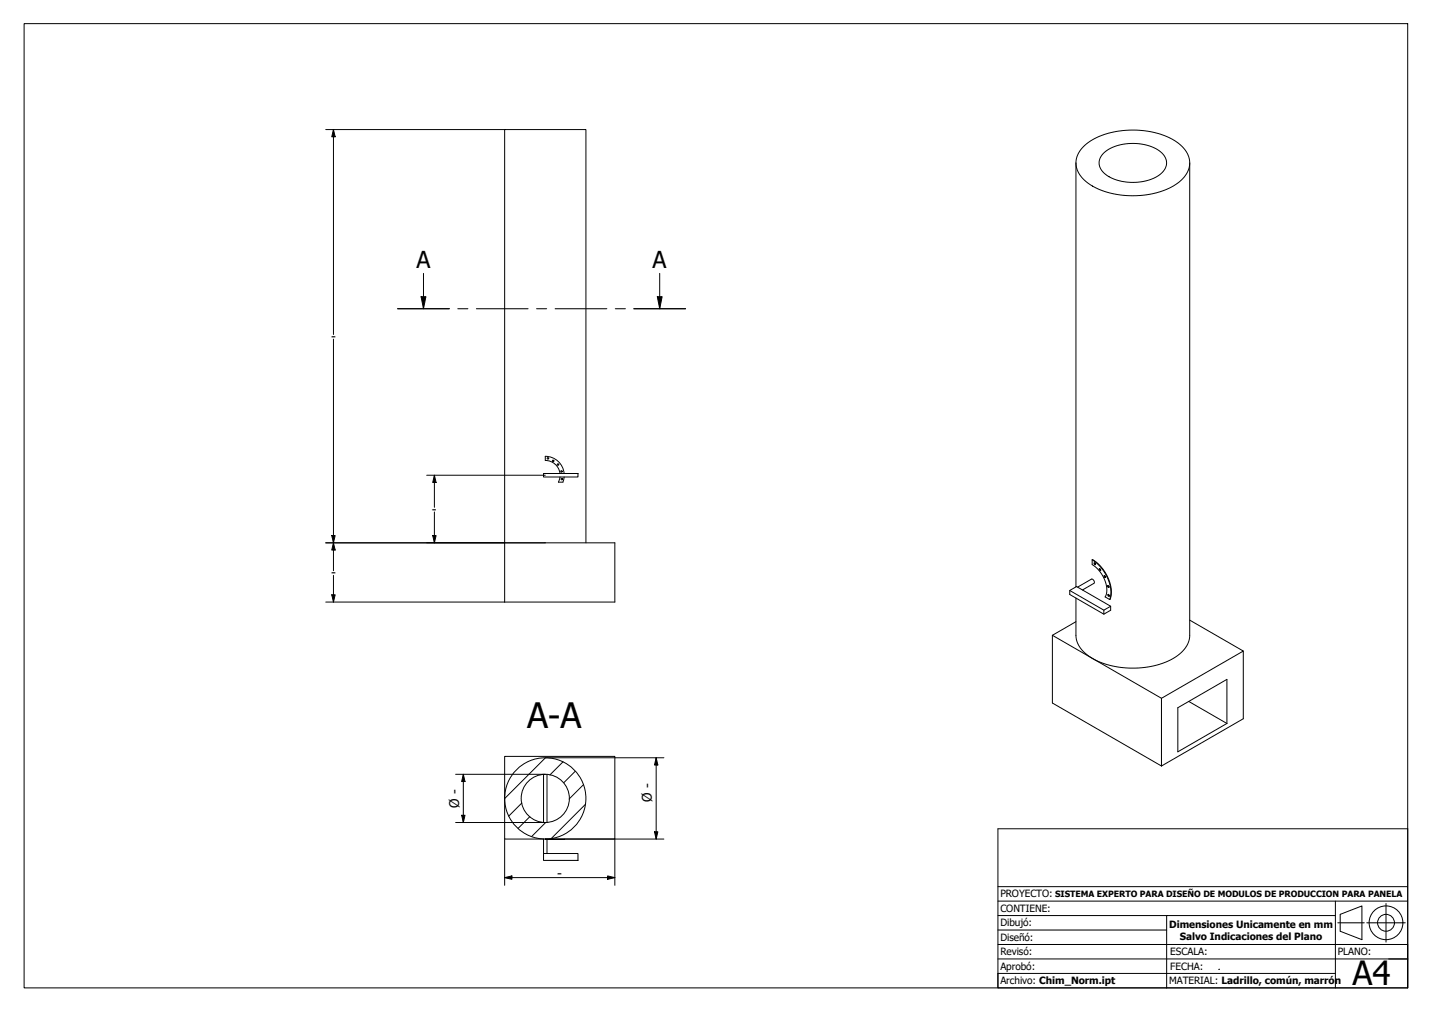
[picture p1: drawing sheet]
<svg xmlns="http://www.w3.org/2000/svg" width="297mm" height="210mm" viewBox="0 0 297 210" stroke-linecap="round" stroke-linejoin="round" font-family="sans-serif">
<!-- layer: Sombreado (ISO) -->
<path d="M113.1 157.2l-8.4 8.4M116.8 158l-2.7 2.7M119.3 160l-2.4 2.4M108.2 166.6l-2.7 2.7M109.9 169.4l-2.4 2.4M113.2 170.6l-2.9 2.9M121 162.8l-2.9 2.9M121.4 166.9l-7 7" fill="none" stroke="#000" stroke-width=".21"/>
<!-- layer: Visible (ISO) -->
<g fill="none" stroke="#000" stroke-width=".21">
<path d="M223.2 33.8v87.9M224.7 30.4a15.7 15.7 0 0 1 12.2-3.3l.9 .1a11.5 11.5 0 0 1 8.4 4.5 4.6 4.6 0 0 1-1.8 6.2 18 18 0 0 1-15.6 1.7 7.8 7.8 0 0 1-5.5-5.1 4.6 4.6 0 0 1 1.4-4.1zM228.8 31.9a10.2 10.2 0 0 1 10-1.5 4 4 0 0 1 3.2 3.6 4.8 4.8 0 0 1-4.1 3.5l-1.8 .3h-1.6a7.2 7.2 0 0 1-6.2-2.9 2.57 2.57 0 0 1 .5-3zM246.8 33.8v98a6.4 6.4 0 0 1-4.3 5.2 18.3 18.3 0 0 1-16.7-.9 5.5 5.5 0 0 1-2.6-4.3v-7.7M112.7 98.2h7.2v.7h-7.2zM116.2 98.9l-.4 1.1h1M117 98.9l-.2 1.1M117 98.2a3.9 3.9 0 0 0-3.9-3.6v.9a3.1 3.1 0 0 1 3.1 2.7M104.7 112.6v-85.7h16.8v85.7M104.7 112.6h22.8v12.3h-22.8zM226.6 116.1a7.8 7.8 0 0 1 3.7 8.1l-.1 .1-1-.5a5.5 5.5 0 0 0-1.5-5.8l-1.1-.9zM226.6 116.1a8.1 8.1 0 0 1 3.7 8l-.1 .2"/>
<path d="M227 116.8h.1a.2 .2 0 0 1 .2 .2 .2 .2 0 0 1-.3 .1 .2 .2 0 0 1-.1-.3zM227 116.7l.2 .4M228 117.9l.2 .1a.2 .2 0 0 1 .2 .2 .2 .2 0 0 1-.3 .2 .2 .2 0 0 1-.1-.3zM228.1 117.9l.2 .4M229 119.4h.2a.2 .2 0 0 1 .2 .3 .2 .2 0 0 1-.3 .1 .2 .2 0 0 1-.1-.3zM229.1 119.4l.2 .3M218.3 131.8v14l22.6 13.1M221.9 122.5l1.4-.8 7.1 4v.9l-1.4 .8-7.1-4.1zM221.9 122.5l7.1 4.1M223.2 129l-4.9 2.8M223.5 121.8l2.9-1.7 .4 .2 .2 .4-.1 .3-2.4 1.4M229.7 121.5h.2a.21 .21 0 0 1 .2 .2 .21 .21 0 0 1-.3 .1 .21 .21 0 0 1-.1-.3z"/>
<path d="M229.8 121.4l.2 .4M229.8 123.3h.2a.2 .2 0 0 1 .1 .3 .2 .2 0 0 1-.2 .1 .2 .2 0 0 1-.1-.3zM229.9 123.3l.2 .3M230.4 125.7l-1.4 .9v.8M246.8 128.6l11.1 6.4-17 9.8-22.6-13M257.9 135v14.1l-17 9.8M240.9 144.8v14.1M244.3 146.8l10.2-5.9v9.2l-10.2 5.8zM246.6 145.5l7.9 4.6M112.7 177h7.2v1.5h-7.2zM112.7 160.6v10M113.1 174l3.9 .1z"/>
<path d="M113.5 160.6v10M113.5 174h.1M113.5 174.1v2.9M117 174h10.5v-17.1h-22.8v17.1h8v3"/>
<circle cx="113.7" cy="95.1" r=".16"/>
<circle cx="114.7" cy="95.6" r=".16"/>
<circle cx="115.7" cy="96.4" r=".16"/>
<circle cx="116.5" cy="97.8" r=".16"/>
<circle cx="116.5" cy="99.4" r=".16"/>
<circle cx="113.1" cy="165.6" r="5"/>
<circle cx="113.1" cy="165.6" r="8.4"/>
</g>
<path d="M87.8 56.7v7.3M136.8 56.7v7.3M82.5 64h10.7M87.3 61.5h1l-.5 2.5zM95 64h2.1M98.8 64h10.7M111.3 64h2.1M115.1 64h10.8M127.6 64h2.1M131.5 64h10.7M136.3 61.5h1l-.5 2.5z" fill="none" stroke="#000" stroke-width=".21"/>
<g fill="#000">
<path d="M87.3 61.5h1l-.5 2.5z" fill-rule="evenodd"/>
<path d="M136.3 61.5h1l-.5 2.5z" fill-rule="evenodd"/>
</g>
<g fill="none" stroke="#000" stroke-width=".21">
<path d="M207 171.9h85v33h-85zM207 198.9h85M207 195.9h85M207 186.9h85M207 183.9h85M207 189.9h35M207 192.9h35M277 189.9h-35v15M277 186.9v18M277.5 191.4h5.5M278 189.7l4.5-1.8v7l-4.5-1.7zM283.5 191.4h8"/>
<path d="M287.5 187.4v8M277 201.9h-70v3"/>
<circle cx="287.5" cy="191.4" r="3.5"/>
<circle cx="287.5" cy="191.4" r="1.75"/>
</g>
<path d="M288.1 198.9h3.9" fill="none" stroke="#000" stroke-width=".21"/>
<!-- layer: 0 -->
<path d="M252.9 201h.1" fill="none" stroke="#000" stroke-width=".21"/>
<!-- layer: Borde (ISO) -->
<path d="M5 4.9h287v200h-287z" fill="none" stroke="#000" stroke-width=".21"/>
<!-- layer: Cota (ISO) -->
<g fill="none" stroke="#000" stroke-width=".21">
<path d="M67.6 26.9h37.1M69.2 26.9l.3 1.5h-.7zM69.2 26.9v42.5M69.2 70.3v48.1M88.5 98.6h24.6M90.1 98.6l.4 1.5h-.7zM90.1 98.6v6.6M67.6 112.6h45.5M68.8 111.1h.7l-.3 1.5zM69.2 112.6l.3 1.5h-.7zM69.2 119.3v5.6M89.8 111.1h.7l-.4 1.5z"/>
<path d="M90.1 106.2v6.4M67.6 124.9h37.1M68.8 123.4h.7l-.3 1.5zM113.1 157.2h24.6M136.1 157.2l.4 1.5h-.7zM136.1 157.2v16.8M94.5 170.6h18.6M94.5 160.6h18.6M95.8 169.1h.7l-.4 1.5zM96.1 160.6l.4 1.5h-.7zM96.1 160.6v10M104.7 174v9.6"/>
<path d="M113.1 174h24.6M127.5 174v9.6M135.8 172.5h.7l-.4 1.5zM104.7 182l1.5-.3v.7zM104.7 182h22.8M126 181.7l1.5 .3-1.5 .4z"/>
</g>
<g fill="#000">
<path d="M69.2 26.9l.3 1.5h-.7z" fill-rule="evenodd"/>
<path d="M68.8 111.1h.7l-.3 1.5z" fill-rule="evenodd"/>
<path d="M69.2 112.6l.3 1.5h-.7z" fill-rule="evenodd"/>
<path d="M89.8 111.1h.7l-.4 1.5z" fill-rule="evenodd"/>
<path d="M90.1 98.6l.4 1.5h-.7z" fill-rule="evenodd"/>
<path d="M68.8 123.4h.7l-.3 1.5z" fill-rule="evenodd"/>
<path d="M136.1 157.2l.4 1.5h-.7z" fill-rule="evenodd"/>
<path d="M95.8 169.1h.7l-.4 1.5z" fill-rule="evenodd"/>
<path d="M96.1 160.6l.4 1.5h-.7z" fill-rule="evenodd"/>
<path d="M135.8 172.5h.7l-.4 1.5z" fill-rule="evenodd"/>
<path d="M104.7 182l1.5-.3v.7z" fill-rule="evenodd"/>
<path d="M126 181.7l1.5 .3-1.5 .4z" fill-rule="evenodd"/>
</g>
<text font-size="7.3" x="109.3" y="150.9">A-A</text>
<text font-size="6.9" x="280.6" y="204.4">A4</text>
<g font-size="4.8">
<text x="86.4" y="55.5">A</text>
<text x="135.4" y="55.5">A</text>
</g>
<g font-size="2.8">
<text x="68.7" y="70.7">-</text>
<text x="89.6" y="106.6">-</text>
<text x="68.7" y="119.7">-</text>
<text x="95.2" y="167.5" transform="rotate(-90 95.2 167.5)">Ø -</text>
<text x="135.2" y="166.3" transform="rotate(-90 135.2 166.3)">Ø -</text>
<text x="115.6" y="182.1">-</text>
</g>
<g font-size="2.1">
<text x="207.5" y="189.2">CONTIENE:</text>
<text x="207.5" y="186.2">PROYECTO:</text>
<text x="207.5" y="195.2">Diseñó:</text>
<text x="207.5" y="192.2">Dibujó:</text>
<text x="242.5" y="192.5">Dimensiones Unicamente en mm</text>
<text x="244.7" y="194.9">Salvo Indicaciones del Plano</text>
<text x="207.5" y="201.2">Aprobó:</text>
<text x="207.5" y="198.2">Revisó:</text>
<text x="242.7" y="198.2">ESCALA:</text>
<text x="242.7" y="201.2">FECHA:</text>
<text x="277.5" y="198.2">PLANO:</text>
<text x="207.5" y="204.2">Archivo: Chim_Norm.ipt</text>
<text x="242.5" y="204.2">MATERIAL: Ladrillo, común, marrón</text>
</g>
<text font-size="1.8" x="218.9" y="186.1">SISTEMA EXPERTO PARA DISEÑO DE MODULOS DE PRODUCCION PARA PANELA</text>
</svg>
